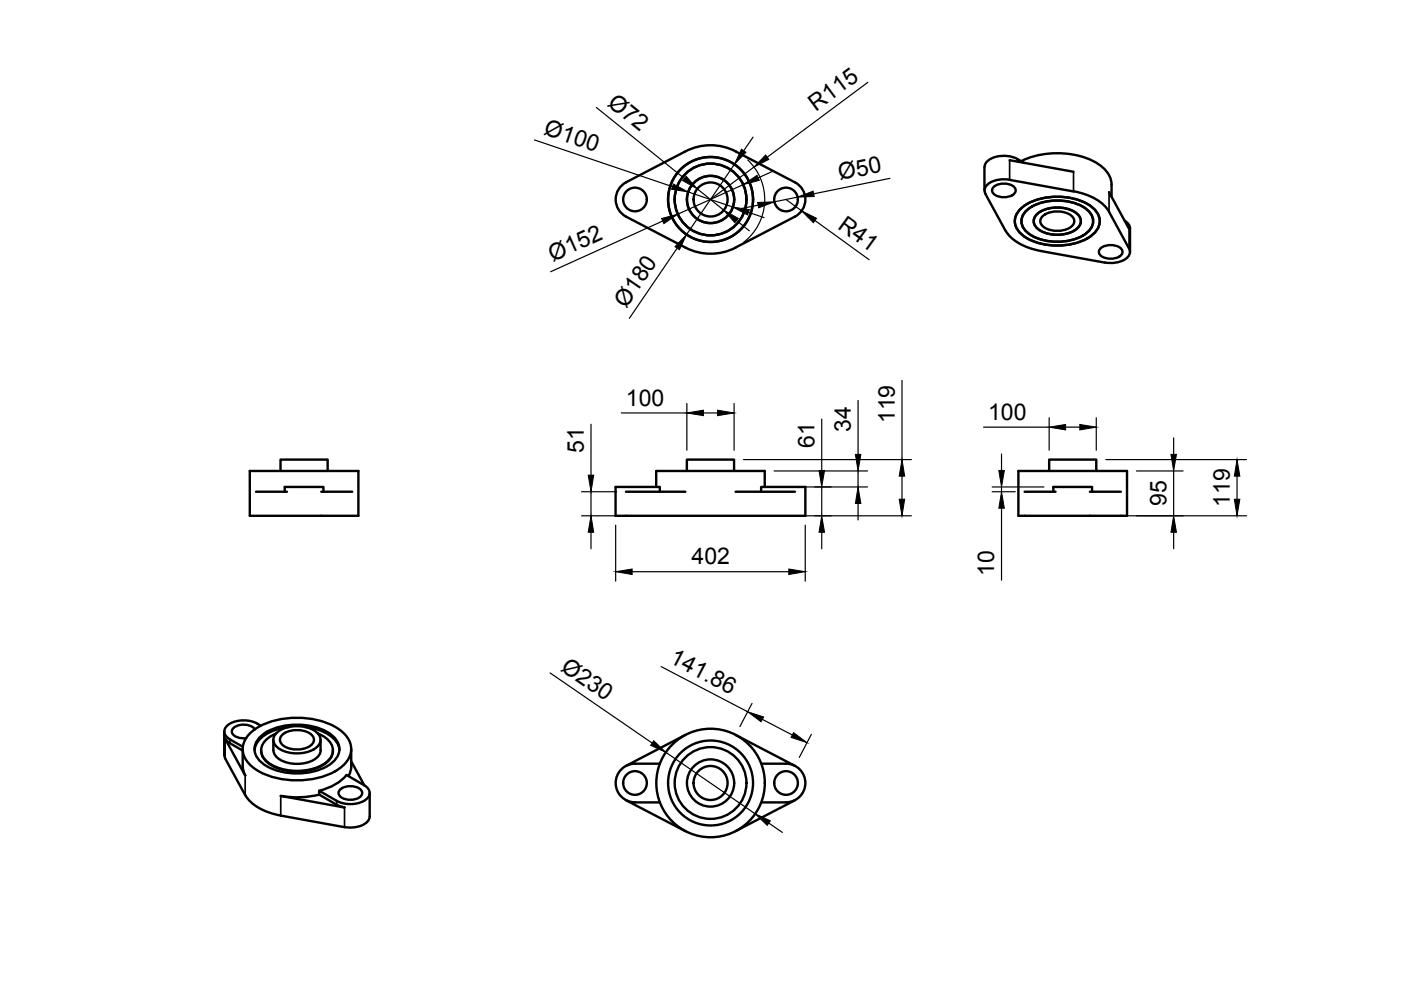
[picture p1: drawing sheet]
<svg xmlns="http://www.w3.org/2000/svg" width="297mm" height="210mm" viewBox="0 0 297 210" stroke-linecap="round" stroke-linejoin="round" font-family="sans-serif">
<!-- layer: Visible -->
<g fill="none" stroke="#000" stroke-width=".51">
<path d="M145.3 32.1l-12.6 6.6a4.1 4.1 0 0 0 0 7.2l12.6 6.6M145.3 32.1a11.5 11.5 0 0 1 10.7 0M156 32.1l12.6 6.6a4.1 4.1 0 0 1 0 7.2l-12.6 6.6M210.7 39.7a3.4 3.4 0 0 1 4.6 .3 1.26 1.26 0 0 1-1.2 1.6 3.3 3.3 0 0 1-3.7-.9v-.7zM214.1 34l13.5 2.4M214.1 38.1l13.5 2.5M214.1 38.1a5.6 5.6 0 0 0-5 1.3 1.46 1.46 0 0 0-.2 1.7M216.5 34.2a17.8 17.8 0 0 1 16.6 .7 5.3 5.3 0 0 1 2.6 4.2v2.6M217.1 34.5a6.5 6.5 0 0 0-7.7-.4l-.6 .8-.1 .5v5M145.3 52.5a11.5 11.5 0 0 0 10.7 0M208.9 41.1l4.3 7.8a10.6 10.6 0 0 0 7.5 4.3l13.6 2.5M216.2 44.4a12.4 12.4 0 0 1 10.3-2.5 9.2 9.2 0 0 1 6.1 3.2 3.5 3.5 0 0 1-1.2 4.9 13.6 13.6 0 0 1-14.5 0 3.5 3.5 0 0 1-.7-5.6z"/>
<path d="M217.4 44.9a10 10 0 0 1 8.3-2.3 7.8 7.8 0 0 1 5.7 3 2.94 2.94 0 0 1-1.1 3.8 11.4 11.4 0 0 1-12.3 0 2.94 2.94 0 0 1-.6-4.5zM220 45.3a7.4 7.4 0 0 1 8.3 0 2.07 2.07 0 0 1 .8 2 2.07 2.07 0 0 1-1.4 1.6 7.5 7.5 0 0 1-7.7-.4 1.94 1.94 0 0 1 0-3.2zM221.1 45.8a5.3 5.3 0 0 1 6.1 0 1.48 1.48 0 0 1-.5 2.5 5.1 5.1 0 0 1-5.9-.7 1.34 1.34 0 0 1 .3-1.8zM227.6 40.6a10.6 10.6 0 0 1 7.5 4.3l4.3 7.8M233.3 52.7a3.4 3.4 0 0 1 4.6 .3 1.26 1.26 0 0 1-1.2 1.7 3.3 3.3 0 0 1-3.6-.9v-.8zM235.1 40.7l4.3 7.8M238.4 46.8a2.08 2.08 0 0 1 1.2 1.6v5M239.4 52.7a1.75 1.75 0 0 1-1 2.4l-1 .4-1.2 .2h-1.9M53 99.9h23v9.5h-23zM59.5 99.9v-2.5h10v2.5M145.6 99.9v-2.5h10v2.5M215.9 99.9h23.1v9.5h-23.1z"/>
<path d="M222.4 99.9v-2.5h10v2.5M54.3 104.3h6.5M60.4 104.3v-1.1h8.2v1.1M68.1 104.3h6.6M132.7 104.3h12.6M139.1 103.2v-3.3h23v3.3M139.9 104.3v-1.1h-9.4v6.2h40.3v-6.2h-9.4v1.1M156 104.3h12.6M217.2 104.3h6.6M223.3 104.3v-1.1h8.2v1.1M231.1 104.3h6.5M47.5 155.1l.1 5 .2 .7"/>
<path d="M48.7 156.8l2.8 1.5M51.5 158.8v4l.5 1.6-4.2-7.8 .6 .8 3.1 1.7M53 155.5a14.6 14.6 0 0 1 10.6-3.3 14.2 14.2 0 0 1 9.4 3.3 4.3 4.3 0 0 1 0 6.6 14.6 14.6 0 0 1-10.7 3.3 14.2 14.2 0 0 1-9.3-3.3 4.3 4.3 0 0 1 0-6.6zM54 154.7a3.3 3.3 0 0 0-4.8 0 1.53 1.53 0 0 0 1.7 1.8h1.3M55 156.4a12.4 12.4 0 0 1 10.2-2.6 9.2 9.2 0 0 1 6.2 3.2 3.5 3.5 0 0 1-1.2 4.9 13.6 13.6 0 0 1-14.5 0 3.5 3.5 0 0 1-.7-5.5zM55.3 153.9a6.2 6.2 0 0 0-7.1-.1 1.69 1.69 0 0 0 .6 3M55.4 159.1v.1M55.4 159.2a4.3 4.3 0 0 0 3.1 3.5 11.7 11.7 0 0 0 10.6-.9 3.3 3.3 0 0 0 1.5-2.6M58 156.9v2.2M58 159.1a3.4 3.4 0 0 0 3 2.6 6.7 6.7 0 0 0 6.6-1.5l.4-1.1M58.6 155.5a4.4 4.4 0 0 0-3.2 3.7 4.5 4.5 0 0 0 3.5 3.6 11.6 11.6 0 0 0 10.4-1.3 3 3 0 0 0-.3-5.1l-1.6-.9M58.8 155.3a7.4 7.4 0 0 1 8.3 0 2.07 2.07 0 0 1 .8 2 2.07 2.07 0 0 1-1.4 1.6 7.5 7.5 0 0 1-7.7-.5 1.94 1.94 0 0 1 0-3.1z"/>
<path d="M59.9 155.8a5.3 5.3 0 0 1 6.1 0 1.48 1.48 0 0 1-.5 2.5 5.1 5.1 0 0 1-6-.8 1.34 1.34 0 0 1 .4-1.7zM61.4 154.1a9 9 0 0 0-7 3.5l-.4 1.4M64.6 154.1a9 9 0 0 1 6.9 3.5l.5 1.4M68 156.9v2.2M70.6 159.1v.1M74.5 158.8v4l-.6 1.7M145.3 155.8l-12.6 6.6M156 155.8l12.6 6.6M47.7 160.8l4.3 7.8M52 168.6a10.6 10.6 0 0 0 7.5 4.3l13.5 2.5M72.1 167.4a3.4 3.4 0 0 1 4.6 .4 1.26 1.26 0 0 1-1.2 1.6 3.3 3.3 0 0 1-3.6-.9v-.7zM74.5 161.4l2.7 5.1"/>
<path d="M77.2 166.5l-3.7-2.2a10.7 10.7 0 0 1-5.8 3.4M77.2 166.5a1.76 1.76 0 0 1 1.2 1.6 1.76 1.76 0 0 1-1.2 1.7 6.4 6.4 0 0 1-5.8 0l-3.7-2.1v.8l3.7 2.1 1.7 .6-13.6-2.4a19.7 19.7 0 0 0 8.2-.3M78.4 168.1v5a2.93 2.93 0 0 1-2.8 2.2l-1.3 .2-1.2-.1M132.7 169.7l12.6 6.5M134.6 170.1h5.3M139.9 161.9h-5.3a4.1 4.1 0 0 0-4.1 4.1 4.1 4.1 0 0 0 4.1 4.1M161.4 161.9h5.3a4.1 4.1 0 0 1 4.1 4.1 4.1 4.1 0 0 1-4.1 4.1M161.4 170.1h5.2M168.6 169.7l-12.6 6.5"/>
<circle cx="134.6" cy="42.3" r="2.51"/>
<circle cx="150.7" cy="42.3" r="9"/>
<circle cx="150.7" cy="42.3" r="7.6"/>
<circle cx="150.7" cy="42.3" r="5"/>
<circle cx="150.7" cy="42.3" r="3.6"/>
<circle cx="166.7" cy="42.3" r="2.51"/>
<circle cx="134.6" cy="166" r="2.51"/>
<circle cx="150.7" cy="166" r="11.5"/>
<circle cx="150.7" cy="166" r="7.6"/>
<circle cx="150.7" cy="166" r="5"/>
<circle cx="150.7" cy="166" r="3.6"/>
<circle cx="150.7" cy="166" r="9"/>
<circle cx="166.7" cy="166" r="2.51"/>
</g>
<!-- layer: Visible Narrow -->
<path d="M214.1 34v4.1M215.7 33.7v.6M227.6 36.4v4.2M235.1 40.7v4.2M239.4 48.5v4.2M47.7 156.6v4.2M48.7 156.8v.8M52 164.4v4.2M59.5 168.8v4.1M71.4 169.8v.8M73 171.2v4.2" fill="none" stroke="#000" stroke-width=".36"/>
<!-- layer: Dimensions -->
<g fill="none" stroke="#000" stroke-width=".25">
<path d="M184 17.5l-21.3 15.8M113.3 29.7l29.3 9.9M126.4 22.8l18.7 15M155.7 34.9l-10.1 14.8M157.6 39.2l-13.9 6.2M158.5 33.9a11.5 11.5 0 0 1-.9 17.5M159.7 29.1l-2 2.9M159.9 35.4l-9.3 6.9M163.9 36.3l-3.2 1.4M188.7 37.8l-16.2 3.3M140.5 46.9l-23.7 10.7M143.6 52.6l-10.2 14.9"/>
<path d="M145.9 40.7l9.5 3.2M147.8 40l5.6 4.5M156.2 46.8l2.7 2.2M158.7 45l3.3 1.1M160.8 43.5l-3.5 .7M166.6 42.3l3.3 2.4M169.1 41.8l-4.9 1M172.8 46.8l11.5 8.3M125.3 90v10.7M131.7 87.6h13.9M145.6 85.5v10M149.1 87.6h3"/>
<path d="M155.6 85.5v10M157.6 97.4h35.6M164.1 99.9h19.8M174.2 88.9v10.9M181.9 84.9v11.4M181.9 99.9v3.3M191.2 80.7v16.7M208.5 90.6h13.9M212.3 96.3v3.5M222.4 88.6v6.9M225.9 90.6h3M232.4 88.6v6.9"/>
<path d="M234.4 97.4h29.9M240.9 99.9h9.9M248.8 92.9v3.4M248.8 99.9v9.5M123.3 109.4h7.4M123.3 104.3h7.4M125.3 104.3v5.1M125.3 112.9v3.4M130.5 111.4v11.8M157.6 109.4h35.6M164.1 103.2h19.8M170.7 111.4v11.8"/>
<path d="M174.2 103.2v6.2M174.2 112.9v3.4M181.9 106.8v3.5M191.2 101v4.8M210.4 103.2h10.9M210.4 104.3h4.8M212.3 103.2v1.1M212.3 107.8v15.2M234.4 109.4h29.9M248.8 112.9v3.4M262.3 101v4.8M134 121.2h33.2"/>
<path d="M116.6 142.7l21.7 14.8M140.2 141.3l18.3 9.6M141.2 159.5l18.9 13M159.4 149.1l-2.5 5M161.6 152.5l6.4 3.3M172 155.7l-2.5 4.9M163 174.5l2.9 2"/>
</g>
<g fill="#000" stroke="#000" stroke-width=".21">
<path d="M142.8 39l3.1 1.7-3.5-.6zM145.5 37.4l2.3 2.6-3.1-1.7zM157.2 31.6l1 .7-2.5 2.6zM157.6 39.2l2.9-2 .5 1zM162.3 32.9l.7 .9-3.1 1.6zM140.3 46.3l3.4-.9-2.9 2zM145.6 49.7l-1.5 3.3-1-.7zM153.4 44.5l3.1 1.8-.7 .9zM155.4 43.9l3.5 .6-.4 1.1zM160.6 42.9l3.6-.1-3.3 1.3zM169.1 41.8l3.3-1.3 .2 1.2zM169.9 44.7l3.2 1.6-.7 .9z"/>
<path d="M145.6 87.6l3.5-.6v1.1zM152.1 87l3.5 .6-3.5 .5zM173.7 99.8h1.1l-.6 3.4zM181.4 96.3h1.1l-.6 3.6zM211.8 99.8h1.1l-.6 3.4zM222.4 90.6l3.5-.6v1.2zM228.9 90l3.5 .6-3.5 .6zM248.3 96.3h1.1l-.6 3.6zM125.3 109.4l.6 3.5h-1.2zM124.7 100.7h1.2l-.6 3.6zM174.2 109.4l.6 3.5h-1.1zM181.9 103.2l.6 3.6h-1.1z"/>
<path d="M190.6 105.8h1.2l-.6 3.6zM191.2 97.4l.6 3.6h-1.2zM212.3 104.3l.6 3.5h-1.1zM248.8 109.4l.6 3.5h-1.1zM261.7 105.8h1.2l-.6 3.6zM262.3 97.4l.6 3.6h-1.2zM130.5 121.2l3.5-.6v1.2zM167.2 120.6l3.5 .6-3.5 .6zM138.6 157l2.6 2.5-3.3-1.5zM158.5 150.9l3.4 1.1-.5 1zM168.3 155.3l2.8 2.2-3.4-1.1zM160.1 172.5l3.2 1.5-.6 1z"/>
</g>
<g font-size="4.9">
<text x="128.6" y="22.3" transform="rotate(39 128.6 22.3)">Ø72</text>
<text x="173" y="23.8" transform="rotate(-37 173 23.8)">R115</text>
<text x="115.1" y="28.4" transform="rotate(19 115.1 28.4)">Ø100</text>
<text x="178.1" y="38.2" transform="rotate(-12 178.1 38.2)">Ø50</text>
<text x="177.4" y="48.3" transform="rotate(36 177.4 48.3)">R41</text>
<text x="117.2" y="55.5" transform="rotate(-24 117.2 55.5)">Ø152</text>
<text x="132.7" y="65.4" transform="rotate(-56 132.7 65.4)">Ø180</text>
<text x="132.7" y="86">100</text>
<text x="189.7" y="89.7" transform="rotate(-90 189.7 89.7)">119</text>
<text x="209.5" y="89">100</text>
<text x="123.8" y="96" transform="rotate(-90 123.8 96)">51</text>
<text x="172.7" y="94.9" transform="rotate(-90 172.7 94.9)">61</text>
<text x="180.4" y="91.6" transform="rotate(-90 180.4 91.6)">34</text>
<text x="247.3" y="107.3" transform="rotate(-90 247.3 107.3)">95</text>
<text x="260.7" y="107.5" transform="rotate(-90 260.7 107.5)">119</text>
<text x="146.6" y="119.7">402</text>
<text x="210.8" y="122" transform="rotate(-90 210.8 122)">10</text>
<text x="118.7" y="142" transform="rotate(35 118.7 142)">Ø230</text>
<text x="141.8" y="140.4" transform="rotate(28 141.8 140.4)">141.86</text>
</g>
</svg>
